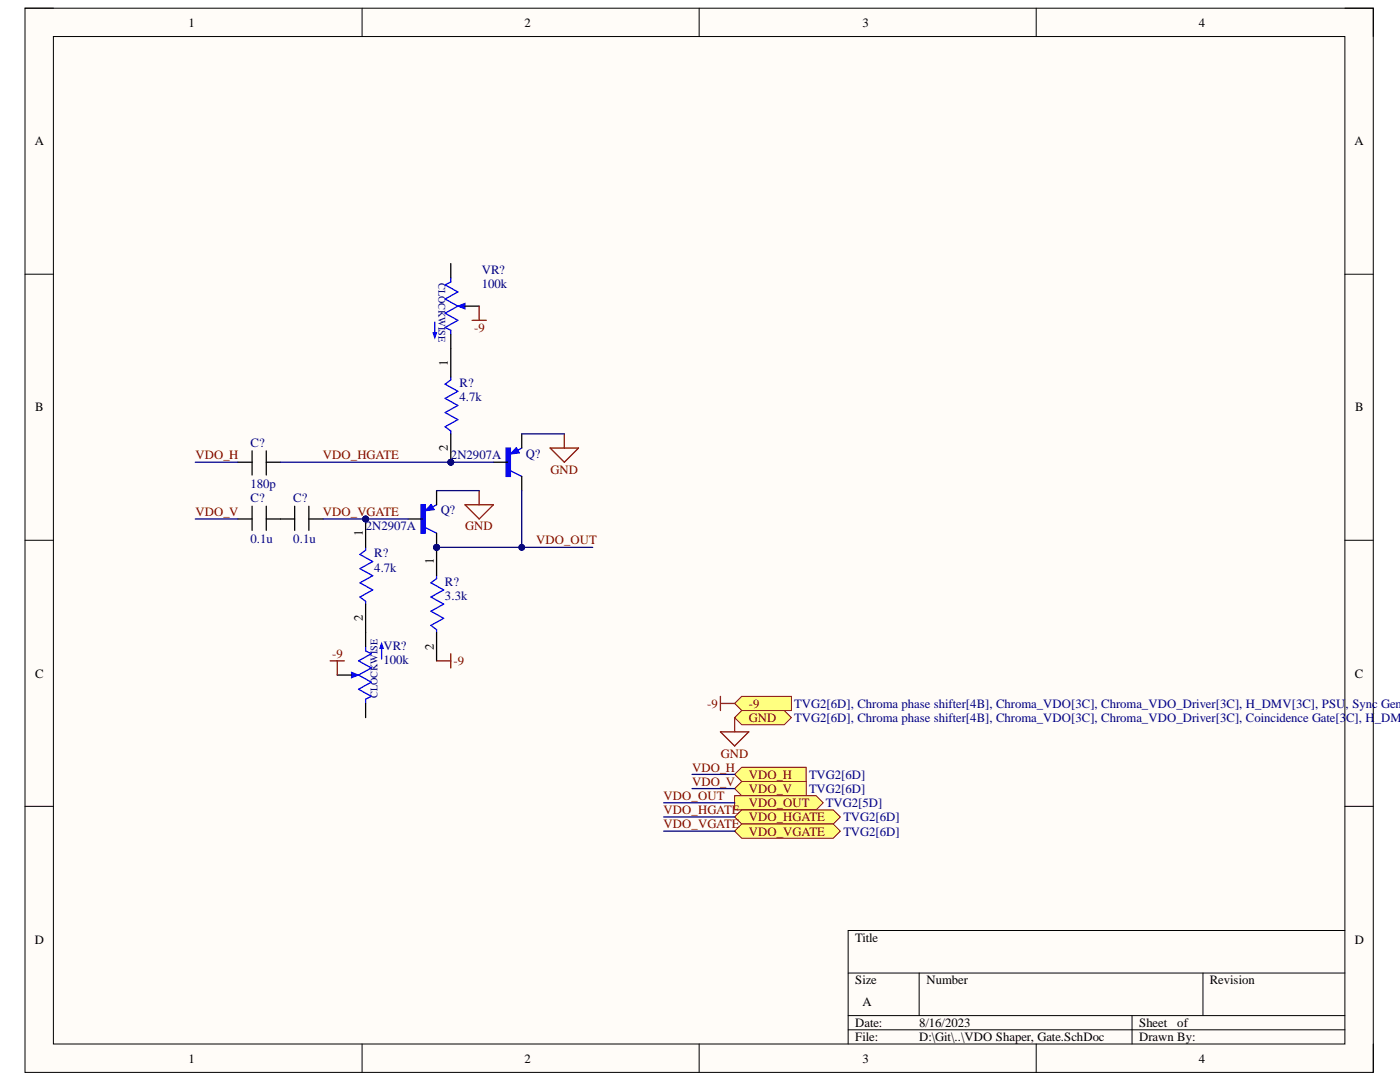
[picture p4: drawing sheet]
<svg xmlns="http://www.w3.org/2000/svg" width="279mm" height="216mm" viewBox="0 0 279 216" stroke-linecap="round" stroke-linejoin="round" font-family="sans-serif">
<path d="M5 1.6h269.1v212.4h-269.1z" fill-rule="evenodd" fill="#fffcf8"/>
<path d="M5 1.6h269.1v212.4h-269.1z" fill="none" stroke="#000" stroke-width=".2"/>
<path d="M10.7 7.3h257.7v201h-257.7z" fill-rule="evenodd" fill="#fffcf8"/>
<g fill="none" stroke="#000" stroke-width=".2">
<path d="M5 1.6h5.7M10.7 7.3h257.7v201h-257.7zM72.3 1.6v5.7M139.5 1.6v5.7M206.8 1.6v5.7M268.4 1.6h5.7v5.7M5 54.7h5.7M268.4 54.7h5.7M5 107.8h5.7M268.4 107.8h5.7M5 160.9h5.7M268.4 160.9h5.7"/>
<path d="M169.3 194.2h99.1M183.4 194.2v8.5M240.1 194.2v8.5M268.4 185.7h-99.1v22.6M72.3 208.3v5.7M139.5 208.3v5.7M169.3 202.7h99.1M169.3 205.5h99.1M206.8 208.3v5.7M225.9 202.7v5.6M274.1 208.3v5.7"/>
</g>
<path d="M101 89.4h.9v5.7h-.9z" fill-rule="evenodd" fill="#00f"/>
<path d="M101 89.4h.9v5.7h-.9zM101.9 93.9l2.2 1.2M103.1 89.3l-1.2 1.3 1.7-.2" fill="none" stroke="#00f" stroke-width=".25"/>
<path d="M98.5 92.2h2.8M104.1 95.1v2.8" fill="none" stroke="#000" stroke-width=".25"/>
<path d="M84 100.7h.9v5.7h-.9z" fill-rule="evenodd" fill="#00f"/>
<path d="M90 55.4v.9l-1.2 .5 2.6 1.5-2.6 1.4 2.6 1.4-2.6 1.4 2.6 1.4-2.6 1.4 1.2 .6v.8M86.8 64.3v2.1M73 109.8l-1.2 .8 2.6 1.5-2.6 1.4 2.6 1.4-2.6 1.4 2.6 1.4-2.6 1.4 1.2 .9v.5M84 100.7h.9v5.7h-.9zM84.9 105.3l2.2 1.1M86.1 100.7l-1.2 1.2 1.7-.2" fill="none" stroke="#00f" stroke-width=".25"/>
<path d="M81.5 103.6h2.8M73 120.5v5.7" fill="none" stroke="#000" stroke-width=".25"/>
<path d="M91.4 61.1l1.4-.6v1.2z" fill="#00f"/>
<path d="M91.4 61.1l1.4-.6v1.2z" fill="none" stroke="#00f" stroke-width=".2"/>
<path d="M86.4 66.4h.7l-.3 1.1z" fill="#00f"/>
<path d="M86.4 66.4h.7l-.3 1.1z" fill="none" stroke="#00f" stroke-width=".2"/>
<path d="M90 52.6v2.8M90 66.7v2.9M92.8 61.1h2.8" fill="none" stroke="#000" stroke-width=".25"/>
<path d="M94.2 63.9h2.8M95.6 61.1v2.8" fill="none" stroke="#800000" stroke-width=".25"/>
<path d="M73 129v.9l1.1 .6-2.5 1.4 2.5 1.4-2.5 1.4 2.5 1.4-2.5 1.4 2.5 1.4-1.1 .6v.9M76.2 129.4v2.1" fill="none" stroke="#00f" stroke-width=".25"/>
<path d="M70.1 134.1l1.5 .6-1.5 .6z" fill="#00f"/>
<path d="M70.1 134.1l1.5 .6-1.5 .6z" fill="none" stroke="#00f" stroke-width=".2"/>
<path d="M76.2 128.3l.3 1.1h-.7z" fill="#00f"/>
<path d="M76.2 128.3l.3 1.1h-.7z" fill="none" stroke="#00f" stroke-width=".2"/>
<g fill="none" stroke="#000" stroke-width=".25">
<path d="M90 69.6v5.6M47.5 92.2h2.8M50.3 90v4.8M53.1 92.2h2.9M53.1 90v4.8M47.5 103.6h2.8M50.3 101v4.8M53.1 101v4.8M53.1 103.6h5.7M58.8 101v4.8M61.6 103.6h2.9M61.6 101v4.8"/>
<path d="M87.1 109.2v5.7M67.3 134.7h2.8M73 126.2v2.8M87.1 126.2v5.7M73 140.4v2.8"/>
</g>
<path d="M95.6 97.9v2.8M109.8 89.4h5.7l-2.9 2.8zM112.6 86.6v2.8M92.8 100.7h5.7l-2.9 2.9zM65.9 131.9h2.8M67.3 131.9v2.8M87.1 131.9h2.9M90 130.5v2.8" fill="none" stroke="#800000" stroke-width=".25"/>
<path d="M90 75.2v.6l-1.2 .9 2.6 1.4-2.6 1.4 2.6 1.4-2.6 1.4 2.6 1.4-2.6 1.5M87.1 114.9v.6l-1.1 .8 2.5 1.4-2.5 1.4 2.5 1.4-2.5 1.5 2.5 1.4-2.5 1.4 1.1 .8v.6" fill="none" stroke="#00f" stroke-width=".25"/>
<path d="M146.6 140.4l1.4-1.5h9.9v2.9h-9.9z" fill-rule="evenodd" fill="#ffff80"/>
<path d="M146.6 140.4l1.4-1.5h9.9v2.9h-9.9z" fill="none" stroke="#800000" stroke-width=".2"/>
<path d="M146.6 143.2l1.4-1.4h8.5l1.4 1.4-1.4 1.4h-8.5z" fill-rule="evenodd" fill="#ffff80"/>
<path d="M146.6 143.2l1.4-1.4h8.5l1.4 1.4-1.4 1.4h-8.5z" fill="none" stroke="#800000" stroke-width=".2"/>
<path d="M146.6 154.5l1.4-1.4h12.9v2.8h-12.9z" fill-rule="evenodd" fill="#ffff80"/>
<path d="M146.6 154.5l1.4-1.4h12.9v2.8h-12.9z" fill="none" stroke="#800000" stroke-width=".2"/>
<path d="M146.6 157.4l1.4-1.5h12.9v2.9h-12.9z" fill-rule="evenodd" fill="#ffff80"/>
<path d="M146.6 157.4l1.4-1.5h12.9v2.9h-12.9z" fill="none" stroke="#800000" stroke-width=".2"/>
<path d="M146.6 158.8h16.3l1.4 1.4-1.4 1.4h-16.3z" fill-rule="evenodd" fill="#ffff80"/>
<path d="M146.6 158.8h16.3l1.4 1.4-1.4 1.4h-16.3z" fill="none" stroke="#800000" stroke-width=".2"/>
<path d="M146.6 163l1.4-1.4h18.3l1.4 1.4-1.4 1.4h-18.3z" fill-rule="evenodd" fill="#ffff80"/>
<path d="M146.6 163l1.4-1.4h18.3l1.4 1.4-1.4 1.4h-18.3z" fill="none" stroke="#800000" stroke-width=".2"/>
<path d="M146.6 165.8l1.4-1.4h18.3l1.4 1.4-1.4 1.5h-18.3z" fill-rule="evenodd" fill="#ffff80"/>
<path d="M146.6 165.8l1.4-1.4h18.3l1.4 1.4-1.4 1.5h-18.3z" fill="none" stroke="#800000" stroke-width=".2"/>
<path d="M143.8 138.9v2.9M143.8 140.4h2.8M143.8 146h5.6l-2.8 2.9zM146.6 143.2v2.8" fill="none" stroke="#800000" stroke-width=".25"/>
<path d="M87.1 97.9h8.5M90 92.2h8.5M104.1 97.9v11.3h-17M104.1 86.6h8.5M73 103.6h8.5" fill="none" stroke="#000080" stroke-width=".25"/>
<circle cx="104.1" cy="109.2" r=".57" fill="#000080"/>
<circle cx="104.1" cy="109.2" r=".57" fill="none" stroke="#000080" stroke-width=".2"/>
<path d="M56 92.2h34M64.5 103.6h8.5M104.1 109.2h14.2" fill="none" stroke="#000080" stroke-width=".25"/>
<circle cx="104.1" cy="109.2" r=".57" fill="#000080"/>
<circle cx="104.1" cy="109.2" r=".57" fill="none" stroke="#000080" stroke-width=".2"/>
<path d="M39 92.2h8.5M39 103.6h8.5M138.1 154.5h8.5M138.1 157.4h8.5M132.5 160.2h14.1M132.5 163h14.1M132.5 165.8h14.1" fill="none" stroke="#000080" stroke-width=".25"/>
<g font-size="6.7" fill="#000080">
<text x="89.3" y="90.7">PIR?02</text>
<text x="72.3" y="107.7">PIR?01</text>
</g>
<g font-size="3.9">
<text x="103.4" y="88.8">PIQ?0E</text>
<text x="86.4" y="100.1">PIQ?0E</text>
</g>
<text font-size="3.9" fill="#000080" x="86.4" y="108.5">PIQ?0C</text>
<g font-size="2.5">
<text x="37.6" y="5.3">1</text>
<text x="104.7" y="5.3">2</text>
<text x="172.1" y="5.3">3</text>
<text x="239.3" y="5.3">4</text>
<text x="6.9" y="29">A</text>
<text x="270.3" y="29">A</text>
<text x="89.4" y="73" transform="rotate(-90 89.4 73)">1</text>
<text x="7" y="82.1">B</text>
<text x="270.5" y="82.1">B</text>
<text x="89.4" y="90" transform="rotate(-90 89.4 90)">2</text>
<text x="72.4" y="106.9" transform="rotate(-90 72.4 106.9)">1</text>
<text x="86.6" y="112.6" transform="rotate(-90 86.6 112.6)">1</text>
<text x="72.4" y="123.9" transform="rotate(-90 72.4 123.9)">2</text>
<text x="86.6" y="129.6" transform="rotate(-90 86.6 129.6)">2</text>
<text x="7" y="135.2">C</text>
<text x="270.4" y="135.2">C</text>
<text x="6.9" y="188.3">D</text>
<text x="170.7" y="187.9">Title</text>
<text x="270.4" y="188.3">D</text>
<text x="170.7" y="196.4">Size</text>
<text x="184.9" y="196.4">Number</text>
<text x="241.5" y="196.4">Revision</text>
<text x="172.1" y="200.7">A</text>
<text x="170.7" y="204.9">Date:</text>
<text x="170.7" y="207.7">File:</text>
<text x="183.4" y="204.9">8/16/2023</text>
<text x="183.4" y="207.7">D:\Git\..\VDO Shaper, Gate.SchDoc</text>
<text x="227.3" y="204.9">Sheet</text>
<text x="227.3" y="207.7">Drawn By:</text>
<text x="235" y="204.9">of</text>
<text x="37.6" y="212">1</text>
<text x="104.7" y="212">2</text>
<text x="172.1" y="212">3</text>
<text x="239.3" y="212">4</text>
</g>
<g font-size="2.5" fill="#000080">
<text x="96.2" y="54.6">VR?</text>
<text x="96.2" y="57.4">100k</text>
<text x="91.7" y="77.3">R?</text>
<text x="91.7" y="80.1">4.7k</text>
<text x="50" y="89.1">C?</text>
<text x="90" y="91.6">2N2907A</text>
<text x="105" y="91.3">Q?</text>
<text x="50" y="97.3">180p</text>
<text x="50" y="100.2">C?</text>
<text x="58.5" y="100.2">C?</text>
<text x="73" y="105.8">2N2907A</text>
<text x="88" y="102.6">Q?</text>
<text x="50" y="108.4">0.1u</text>
<text x="58.5" y="108.4">0.1u</text>
<text x="74.7" y="111.2">R?</text>
<text x="74.7" y="114.1">4.7k</text>
<text x="88.8" y="116.8">R?</text>
<text x="88.8" y="119.7">3.3k</text>
<text x="76.5" y="129.7">VR?</text>
<text x="76.5" y="132.6">100k</text>
<text x="158.5" y="141.2">TVG2[6D], Chroma phase shifter[4B], Chroma_VDO[3C], Chroma_VDO_Driver[3C], H_DMV[3C], PSU</text>
<text x="268.5" y="141.2">, Sync Gen[</text>
<text x="158.5" y="144.1">TVG2[6D], Chroma phase shifter[4B], Chroma_VDO[3C], Chroma_VDO_Driver[3C], Coincidence Gate[3C], H</text>
<text x="274.4" y="144.1">_DMV</text>
<text x="161.5" y="155.4">TVG2[6D]</text>
<text x="161.5" y="158.2">TVG2[6D]</text>
<text x="164.8" y="161.1">TVG2[5D]</text>
<text x="168.3" y="163.8">TVG2[6D]</text>
<text x="168.3" y="166.7">TVG2[6D]</text>
</g>
<g font-size="2.5" fill="#800000">
<text x="94.6" y="66.2">-9</text>
<text x="39" y="91.6">VDO_H</text>
<text x="64.4" y="91.6">VDO_HGATE</text>
<text x="109.9" y="94.5">GND</text>
<text x="39" y="103">VDO_V</text>
<text x="64.4" y="103">VDO_VGATE</text>
<text x="92.9" y="105.8">GND</text>
<text x="107" y="108.6">VDO_OUT</text>
<text x="66.3" y="131.3">-9</text>
<text x="90.5" y="132.7">-9</text>
<text x="141.2" y="141.2">-9</text>
<text x="149.4" y="141.2">-9</text>
<text x="149.4" y="144.1">GND</text>
<text x="138.1" y="154">VDO_H</text>
<text x="143.9" y="151.2">GND</text>
<text x="149.4" y="155.4">VDO_H</text>
<text x="132.4" y="159.6">VDO_OUT</text>
<text x="138.1" y="156.8">VDO_V</text>
<text x="149.4" y="158.2">VDO_V</text>
<text x="149.4" y="161.1">VDO_OUT</text>
<text x="132.4" y="162.5">VDO_HGATE</text>
<text x="132.4" y="165.3">VDO_VGATE</text>
<text x="149.4" y="163.8">VDO_HGATE</text>
<text x="149.4" y="166.7">VDO_VGATE</text>
</g>
<g font-size="2" fill="#000080">
<text x="87.5" y="56.5" transform="rotate(90 87.5 56.5)">CLOCKWISE</text>
<text x="75.4" y="139.3" transform="rotate(-90 75.4 139.3)">CLOCKWISE</text>
</g>
</svg>
